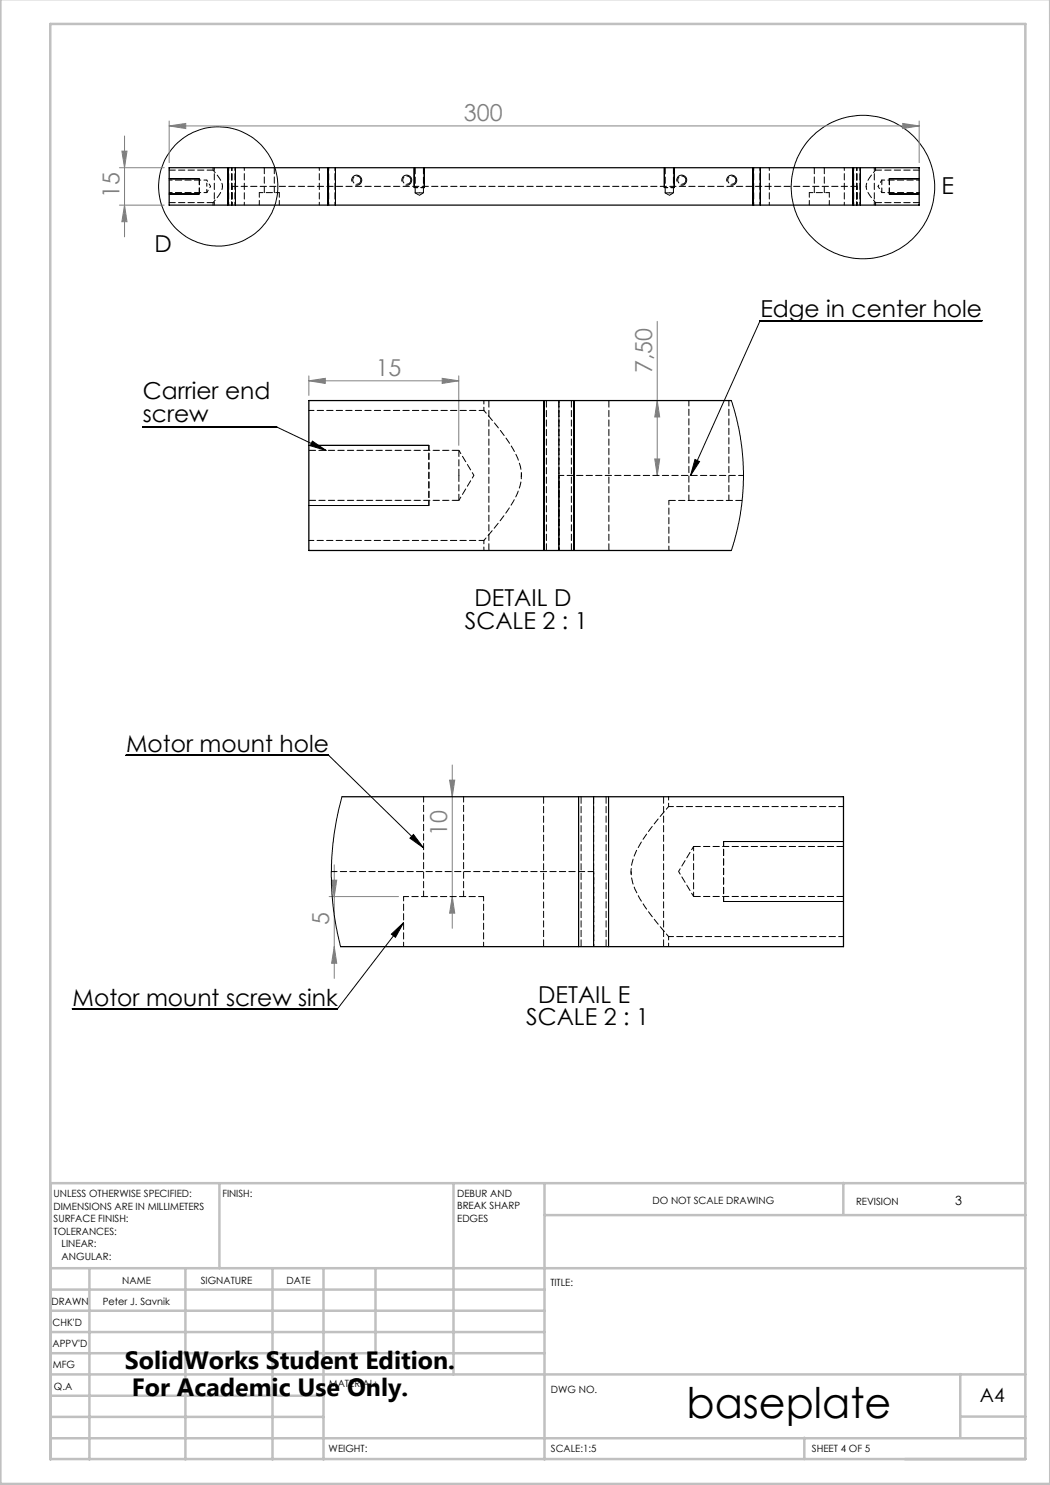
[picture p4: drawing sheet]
<svg xmlns="http://www.w3.org/2000/svg" width="210mm" height="297mm" viewBox="0 0 210 297" stroke-linecap="round" stroke-linejoin="round" font-family="sans-serif">
<g fill="none" stroke="#000" stroke-width=".2">
<path d="M33.8 38.8h6M33.8 35.8h6M45.6 33.5v7.5M47.1 33.5v7.5M65.6 33.5v7.5M67.1 33.5v7.5M70.4 36.3a.99 .99 0 0 1 .9-1.2 .99 .99 0 0 1 1 1 .99 .99 0 0 1-1.2 .9M80.4 36.3a1 1 0 0 1 .8-1.3 1 1 0 0 1 1.1 1.1 1 1 0 0 1-1.2 .9M82.8 33.5v4M84.8 33.5v4M132.9 33.5v4M134.8 33.5v4"/>
<path d="M135.4 36.3a.99 .99 0 0 1 .9-1.2 .99 .99 0 0 1 1 1 .99 .99 0 0 1-1.2 .9M145.4 36.3a.99 .99 0 0 1 .9-1.2 .99 .99 0 0 1 1 1 .99 .99 0 0 1-1.2 .9M150.6 33.5v7.5M152.1 33.5v7.5M170.6 33.5v7.5M172.1 33.5v7.5M177.8 38.8h6M177.8 35.8h6M196.4 64.2h-44.4l-13.9 30.9M28.5 85.4h26.9l9.8 4.7M61.8 89.1h24M62.5 88.2l2.7 1.9-3.1-1z"/>
<path d="M108.8 80.1v30M114.8 80.1v30M139 91.9l.9 .4-1.8 2.8zM61.8 101.1h24M25.2 151.1h40.5l19 18.5M115.7 159.3v30M121.7 159.3v30M82.7 166.9l2 2.7-2.7-2zM144.7 168.3h24M78.3 186.8l2.4-2.3-1.6 3zM80.7 184.5l-13.2 17.3h-53M144.7 180.3h24"/>
<circle cx="43.6" cy="37.3" r="11.9"/>
<circle cx="172.6" cy="37.4" r="14.3"/>
</g>
<g fill="none" stroke="#808080" stroke-width=".2">
<path d="M23.9 33.5h8.9M24.4 30.2h1l-.5 3.3zM24.9 27.2v20.2M33.8 25.2l3.3-.5v1zM33.8 24.2v8.3M33.8 25.2h150M180.6 24.7l3.2 .5-3.2 .5zM183.8 24.2v8.3M23.9 41h8.9M24.9 41l.5 3.3h-1zM61.8 76.2l3.3-.5v1zM61.8 75.2v3.9"/>
<path d="M61.8 76.2h30M88.4 75.7l3.4 .5-3.4 .5zM91.8 75.2v13.9M131.4 64.3v30.8M131 91.8h.9l-.5 3.3zM131.4 80.1l.5 3.3h-.9zM89.9 156h1l-.4 3.3zM90.5 153v32.7M65.8 179.3h13.9M66.3 176h1l-.4 3.3zM66.9 173v22.7M90.5 179.3l.4 3.3h-1z"/>
<path d="M66.9 189.3l.4 3.3h-1z"/>
</g>
<g fill="none" stroke="#c0c0c0" stroke-width=".5">
<path d="M.1 -.1v296.9h209.9v-296.9M10.1 4.8h195v287h-195zM43.9 236.6v17M90.7 236.6v38.3M108.9 236.6v55.3M168.7 236.6v6.3M205.1 236.6h-195v55.3M10.1 253.6h195M10.1 257.9h98.8M17.9 253.6v38.3M37.1 253.6v38.3M54.5 253.6v38.3"/>
<path d="M64.7 253.6v38.3M75.1 253.6v17M108.9 243h96.2M10.1 270.6h98.8M10.1 266.4h98.8M10.1 262.1h98.8M10.1 279.1h54.6M10.1 274.9h195M192.1 274.8v12.7M10.1 287.7h195M10.1 283.4h54.6M160.9 287.5v4.3"/>
<path d="M192.1 283.3h13"/>
</g>
<path d="M39.9 38.8v-3M177.9 35.8v3" fill="none" stroke="#000" stroke-width=".2" stroke-dasharray="1.3 .6" stroke-dashoffset=".1"/>
<path d="M82.9 37.5h2M132.9 37.5h2" fill="none" stroke="#000" stroke-width=".2" stroke-dasharray="1.3 .6" stroke-dashoffset=".6"/>
<path d="M85.8 101.1v-12M144.7 168.3v12" fill="none" stroke="#000" stroke-width=".2" stroke-dasharray="1.3 .6" stroke-dashoffset=".3"/>
<g fill="#808080">
<path d="M88.4 75.7l3.4 .5-3.4 .5zM61.8 76.2l3.3-.5v1z"/>
<path d="M33.8 25.2l3.3-.5v1zM180.6 24.7l3.2 .5-3.2 .5z"/>
<path d="M131 91.8h.9l-.5 3.3zM131.4 80.1l.5 3.3h-.9z"/>
<path d="M24.4 30.2h1l-.5 3.3zM24.9 41l.5 3.3h-1zM66.3 176h1l-.4 3.3zM66.9 189.3l.4 3.3h-1zM89.9 156h1l-.4 3.3zM90.5 179.3l.4 3.3h-1z"/>
</g>
<path d="M62.5 88.2l2.7 1.9-3.1-1zM139 91.9l.9 .4-1.8 2.8zM82.7 166.9l2 2.7-2.7-2zM78.3 186.8l2.4-2.3-1.6 3z" fill="#000"/>
<path d="M33.8 33.5h150v7.5h-150zM146.3 80.1h-84.5v30h84.5M68.4 159.3h100.3v30h-100.6" fill="none" stroke="#000" stroke-width=".25"/>
<path d="M51.9 38.5v2.5M55.9 38.5v2.5M161.9 38.5v2.5M165.9 38.5v2.5M176.4 36v2.5M96.8 82.1h-35M111.8 95.1h36.9M61.8 108.1h35M80.7 179.3h16M168.7 161.3h-35M133.7 187.3h35" fill="none" stroke="#000" stroke-width=".2" stroke-dasharray="1.3 .6" stroke-dashoffset=".3"/>
<path d="M51.9 38.5h4M83 38.6l.9 .5M83.9 39.1l.8-.5M133 38.6l.9 .5M133.9 39.1l.8-.5M161.9 38.5h4M91.8 100.1l3-5-3-5M138.7 169.3l-3 5 3 5" fill="none" stroke="#000" stroke-width=".2" stroke-dasharray="1.3 .6" stroke-dashoffset=".5"/>
<g fill="none" stroke="#000" stroke-width=".2" stroke-dasharray="1.3 .6">
<path d="M42.6 33.5v.5M44.5 37.3h.1M44.5 37.3v-.1M46.4 37.3h125M52.9 33.5v5M54.9 33.5v5M72.2 36a.82 .82 0 0 0-1.2-.7 .82 .82 0 0 0-.2 1.3 .82 .82 0 0 0 1.3-.3l.1-.3M82.2 36a.82 .82 0 0 0-1.2-.7 .82 .82 0 0 0-.2 1.3 .82 .82 0 0 0 1.3-.3l.1-.3M83 33.5v5.1M84.7 38.6v-5.1M133 33.5v5.1M134.7 38.6v-5.1"/>
<path d="M137.2 36a.82 .82 0 0 0-1.2-.7 .82 .82 0 0 0-.2 1.3 .82 .82 0 0 0 1.3-.3l.1-.3M147.2 36a.82 .82 0 0 0-1.2-.7 .82 .82 0 0 0-.2 1.3 .82 .82 0 0 0 1.3-.3l.1-.3M162.9 33.5v5M164.9 33.5v5M173.2 37.3v.1M175.1 34v-.5M42.6 40.5v.5M175.1 40.5h.1M175.1 41v-.5M91.8 95.1v-5M104.3 95.4v-.3M104.3 95.1v-.4"/>
<path d="M91.8 100.1v-5M133.8 100.1h14.6M126.2 174.3v.5M133.7 187.3h.1"/>
</g>
<path d="M83 38.6h.9M83.9 38.6h.8M133 38.6h.9M133.9 38.6h.8M133.8 100.1v10M80.7 179.3v10M96.7 179.3v10M138.7 169.3v10" fill="none" stroke="#000" stroke-width=".2" stroke-dasharray="1.3 .6" stroke-dashoffset=".4"/>
<g fill="none" stroke="#000" stroke-width=".2" stroke-dasharray="1.3 .6" stroke-dashoffset=".7">
<path d="M33.9 38.5h7.5M41.4 36h-7.5M41.4 38.5l.7-1.2M42.1 37.3l-.7-1.3M42.9 33.5v7.5M45.7 33.5v7.5M46.4 33.5v7.5M46.4 37.3v-3.8M46.4 37.3v3.7M48.9 33.5v7.5M63.9 33.5v7.5M65.7 33.5v7.5"/>
<path d="M150.7 33.5v7.5M153.9 33.5v7.5M168.9 33.5v7.5M170.7 33.5v7.5M171.4 33.5v7.5M171.4 37.3v-3.8M171.4 37.3v3.7M175.6 37.3l.8 1.2M176.4 38.5h7.5M176.4 36l-.8 1.3M183.9 36h-7.5M47 41v-7.5"/>
<path d="M67 41v-7.5M152 41v-7.5M172 41v-7.5M174.9 41v-7.5"/>
</g>
<path d="M41.4 37.3v-1.3M41.4 38.5v-1.2M42.6 34a7.9 7.9 0 0 1 1.9 3.2 6.6 6.6 0 0 1-1.8 3.3h-.1M175.1 40.5l-.7-.8a3.1 3.1 0 0 1-.9-3.5l1.6-2.2M96.8 80.1v2.1M96.8 82.2l.8 .8a38.9 38.9 0 0 1 5.9 8.6 8.9 8.9 0 0 1-.8 8.7 63.8 63.8 0 0 1-5.9 7.8M96.8 108.1v2M133.7 161.3v-2M133.7 187.3l-.3-.4a46.2 46.2 0 0 1-6.4-9.1 8.4 8.4 0 0 1 .3-7.6 54.1 54.1 0 0 1 6.4-8.9M133.7 189.3v-2" fill="none" stroke="#000" stroke-width=".2" stroke-dasharray="1.3 .6" stroke-dashoffset=".6"/>
<path d="M42.6 34h-8.7M183.9 34h-8.8M33.9 40.5h8.7M175.1 40.5h8.8M66.3 174.3h52.4" fill="none" stroke="#000" stroke-width=".2" stroke-dasharray="1.3 .6" stroke-dashoffset=".1"/>
<path d="M146.3 80.1l1 3.6 .8 3.8 .4 3.5 .2 3.1-.1 4.3-.5 4.3-.6 3.1-1.2 4.3M68.4 159.3l-.7 2.7-.9 5.1-.4 4.2-.1 3 .1 4.5 .3 3 .6 3.8 .8 3.7" fill="none" stroke="#000" stroke-width=".2"/>
<path d="M137.8 80.1v20M145.8 80.1v20M84.7 159.3v20M92.7 159.3v20" fill="none" stroke="#000" stroke-width=".2" stroke-dasharray="1.3 .6" stroke-dashoffset=".2"/>
<g fill="none" stroke="#000" stroke-width=".2" stroke-dasharray="1.3 .6" stroke-dashoffset="-.1">
<path d="M91.8 90.1h-30M97.8 80.1v30M109.3 80.1v30M111.8 80.1v30M121.8 80.1v30M61.8 100.1h30M114.3 110.1v-30M108.7 159.3v30M116.2 159.3v30M118.7 159.3v30M138.7 179.3h30M168.7 169.3h-30"/>
<path d="M121.2 189.3v-30M132.7 189.3v-30"/>
</g>
<path d="M111.8 95.1v-15M111.8 95.1v15M118.7 174.3v-15M118.7 174.3v15" fill="none" stroke="#000" stroke-width=".2" stroke-dasharray="1.3 .6" stroke-dashoffset=".8"/>
<text font-size="8.5" x="137.3" y="283.5">baseplate</text>
<g font-size="5">
<text x="25" y="273.7">SolidWorks Student Edition.</text>
<text x="26.4" y="279.2">For Academic Use Only.</text>
</g>
<g font-size="4.7" fill="#808080">
<text x="92.8" y="24.2">300</text>
<text x="23.9" y="39.7" transform="rotate(-90 23.9 39.7)">15</text>
<text x="75.1" y="75.1">15</text>
<text x="130.4" y="74.6" transform="rotate(-90 130.4 74.6)">7,50</text>
<text x="89.4" y="167.2" transform="rotate(-90 89.4 167.2)">10</text>
<text x="65.8" y="185.1" transform="rotate(-90 65.8 185.1)">5</text>
</g>
<g font-size="4.7">
<text x="188.3" y="38.7">E</text>
<text x="30.9" y="50.4">D</text>
<text x="152.1" y="63.5">Edge in center hole</text>
<text x="28.6" y="79.8">Carrier end</text>
<text x="28.6" y="84.3">screw</text>
<text x="93" y="125.8">SCALE 2 : 1</text>
<text x="94.9" y="121.3">DETAIL D</text>
<text x="25.2" y="150.4">Motor mount hole</text>
<text x="14.5" y="201.1">Motor mount screw sink</text>
<text x="107.6" y="200.5">DETAIL E</text>
<text x="105.2" y="205">SCALE 2 : 1</text>
</g>
<text font-size="3.9" x="196" y="280.4">A4</text>
<text font-size="2.5" x="191.1" y="240.9">3</text>
<g font-size="2">
<text x="10.7" y="239.5">UNLESS OTHERWISE SPECIFIED:</text>
<text x="44.5" y="239.5">FINISH:</text>
<text x="91.4" y="239.4">DEBUR AND</text>
<text x="10.7" y="242">DIMENSIONS ARE IN MILLIMETERS</text>
<text x="10.7" y="244.5">SURFACE FINISH:</text>
<text x="91.4" y="241.9">BREAK SHARP</text>
<text x="91.4" y="244.4">EDGES</text>
<text x="130.5" y="240.8">DO NOT SCALE DRAWING</text>
<text x="171.2" y="241">REVISION</text>
<text x="10.7" y="247">TOLERANCES:</text>
<text x="12.3" y="249.5">LINEAR:</text>
<text x="12.3" y="252">ANGULAR:</text>
<text x="24.4" y="256.9">NAME</text>
<text x="40.1" y="256.8">SIGNATURE</text>
<text x="57.3" y="256.8">DATE</text>
<text x="110.1" y="257.1">TITLE:</text>
<text x="10.3" y="260.9">DRAWN</text>
<text x="20.6" y="261">Peter J. Savnik</text>
<text x="10.5" y="269.3">APPV'D</text>
<text x="10.5" y="265.2">CHK'D</text>
<text x="10.6" y="273.6">MFG</text>
<text x="10.8" y="278">Q.A</text>
<text x="65.8" y="277.4">MATERIAL:</text>
<text x="110.2" y="278.5">DWG NO.</text>
<text x="65.7" y="290.4">WEIGHT:</text>
<text x="110.2" y="290.5">SCALE:1:5</text>
<text x="162.4" y="290.4">SHEET 4 OF 5</text>
</g>
</svg>
